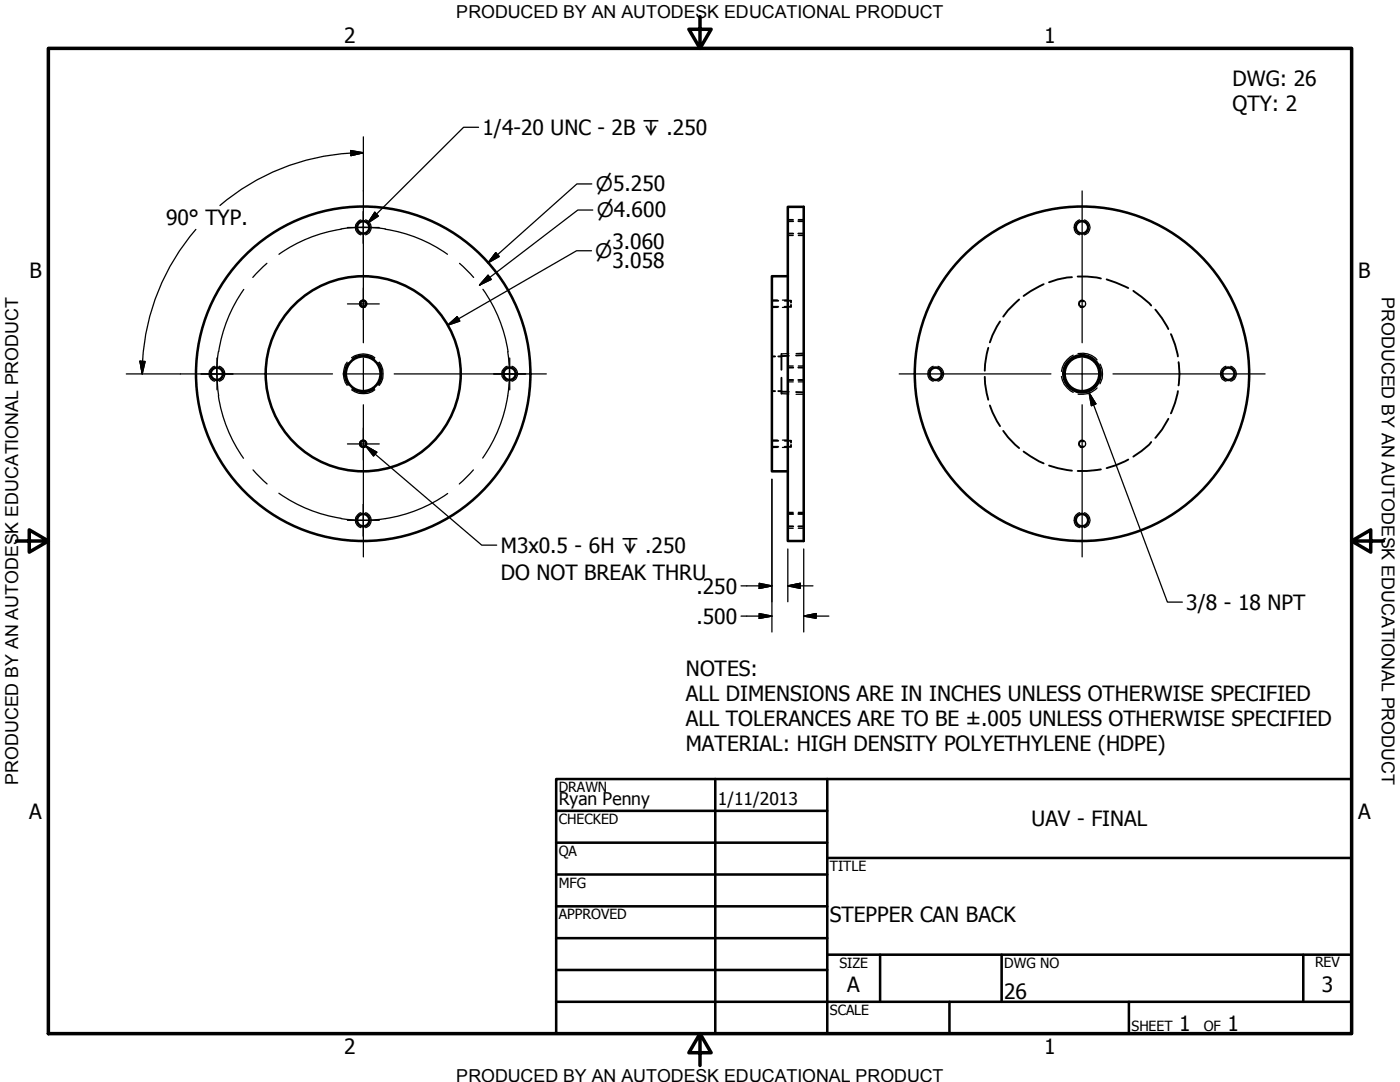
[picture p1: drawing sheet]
<svg xmlns="http://www.w3.org/2000/svg" width="279mm" height="216mm" viewBox="0 0 279 216" stroke-linecap="round" stroke-linejoin="round" font-family="sans-serif">
<!-- layer: Visible (ANSI) -->
<g fill="none" stroke="#000" stroke-width=".51">
<path d="M157.2 55.1h-3.1v38.9h3.1M157.2 41.3h3.2v66.6h-3.2z"/>
<circle cx="72.5" cy="45.4" r="1.24"/>
<circle cx="215.9" cy="45.4" r="1.24"/>
<circle cx="43.3" cy="74.6" r="1.24"/>
<circle cx="72.5" cy="74.6" r="33.4"/>
<circle cx="72.5" cy="60.6" r=".6"/>
<circle cx="72.5" cy="74.6" r="3.5"/>
<circle cx="72.5" cy="74.6" r="19.5"/>
<circle cx="101.7" cy="74.6" r="1.24"/>
<circle cx="186.7" cy="74.6" r="1.24"/>
<circle cx="215.9" cy="74.6" r="3.6"/>
<circle cx="215.9" cy="74.6" r="3.5"/>
<circle cx="215.9" cy="74.6" r="3.7"/>
<circle cx="215.9" cy="74.6" r="33.4"/>
<circle cx="245.1" cy="74.6" r="1.24"/>
<circle cx="72.5" cy="88.6" r=".6"/>
<circle cx="72.5" cy="103.8" r="1.24"/>
<circle cx="215.9" cy="103.8" r="1.24"/>
</g>
<!-- layer: Hidden (ANSI) -->
<g fill="none" stroke="#000" stroke-width=".38">
<path d="M157.2 44.1h1.1M157.2 46.6h1.1M159.3 44.1h1.1M159.3 46.6h1.1M203.4 59.8l-2.2 2.1-1 1.3M208.3 56.7l-2.6 1.4-1.4 1M213.9 55.3l-2.8 .5-1.7 .5M215.1 55.2h1.8l2.8 .4M220.9 55.8l4.3 1.7M226.2 58l1.6 1.2 1.9 1.8M69.5 72.5a3.4 3.4 0 0 0 0 4.3M69.7 72.5a3.4 3.4 0 0 0 0 4.1"/>
<path d="M70.4 71.6a3.4 3.4 0 0 1 4.3 0M70.4 77.6a3.7 3.7 0 0 0 4.3 0M70.4 71.7a3.6 3.6 0 0 1 4.2 .1M70.4 77.5a3.5 3.5 0 0 0 4.2 0M75.4 72.5a3.6 3.6 0 0 1 0 4.1M75.5 72.5a3.7 3.7 0 0 1 0 4.3M154.1 61.2h1.2M154.1 60h1.2M154.1 71.1h.6M154.1 78h.6M155.3 71.1h.7M155.3 78h.7"/>
<path d="M156 78.2h1.4M156 70.6v3.2M156 75.4v3.1M156.6 60h1.3v.4M157.2 73.3h1.1M157.2 75.8h1.1M157.4 71l-1.4 .1M157.9 60.8v.4h-1.3M158.9 78.2l1.5 .1M159.3 73.3h1.1M159.3 75.8h1.1M160.4 70.9h-1.5"/>
<path d="M196.5 75.2l.1 1.4 .6 3.2M197.2 69.4l-.6 3.2-.1 1.4M199.6 64.1l-1.5 2.8-.6 1.4M216.2 60.1l-.2-.1-.3 .1-.3 .2-.1 .3a.64 .64 0 0 0 .9 .6M230.6 61.8a18.1 18.1 0 0 1 2.6 3.9M233.7 66.7a17.1 17.1 0 0 1 1.4 4.4M235.1 78a17.1 17.1 0 0 1-1.4 4.5M235.2 72.3a14.2 14.2 0 0 1 0 4.6M154.1 89.2h1.2M154.1 87.9h1.2M156.6 87.9h1.3v.4M157.9 88.8v.4h-1.3"/>
<path d="M197.5 80.9l.6 1.3 1.5 2.8M200.2 86l1 1.2 2.2 2.2M204.3 90.1l3.1 2 .9 .4M209.4 92.9l1.7 .5 2.8 .5M216.2 88.1l-.2-.2-.3 .1-.3 .2-.1 .4a.64 .64 0 0 0 .9 .5M219.7 93.7l-2.8 .3h-1.8M225.2 91.7l-2.5 1.1-1.8 .6M229.7 88.2a15.9 15.9 0 0 1-3.5 2.9M233.2 83.6a15.7 15.7 0 0 1-2.6 3.8M157.2 102.6h1.1M157.2 105h1.1M159.3 102.6h1.1"/>
<path d="M159.3 105h1.1"/>
</g>
<!-- layer: Hidden Narrow (ANSI) -->
<g fill="none" stroke="#000" stroke-width=".25">
<path d="M72 43.9a1.57 1.57 0 0 0-1.1 1.5 1.57 1.57 0 0 0 1.1 1.5M73 43.9a1.55 1.55 0 0 1 1.1 1.5 1.55 1.55 0 0 1-1.1 1.5M154.1 59.9h1M156.1 59.9h1.1M157.2 43.8h1.1M157.2 47h1.1M159.3 43.8h1.1M159.3 47h1.1M215.5 43.9a1.57 1.57 0 0 0-1.1 1.5 1.57 1.57 0 0 0 1.1 1.5M216.4 43.9a1.55 1.55 0 0 1 1.2 1.5 1.55 1.55 0 0 1-1.2 1.5M42.8 73.1a1.57 1.57 0 0 0-1.1 1.5 1.57 1.57 0 0 0 1.1 1.5M43.8 73.1a1.55 1.55 0 0 1 1.1 1.5 1.55 1.55 0 0 1-1.1 1.5"/>
<path d="M69.3 72.3a3.9 3.9 0 0 0 0 4.6M70.2 71.4a3.9 3.9 0 0 1 4.6 0M70.2 77.8a3.9 3.9 0 0 0 4.6 0M72.9 60a.75 .75 0 0 0-1.1 .6 .75 .75 0 0 0 1.1 .7M75.7 72.3a3.9 3.9 0 0 1 0 4.6M101.2 73.1a1.57 1.57 0 0 0-1.1 1.5 1.57 1.57 0 0 0 1.1 1.5M102.2 73.1a1.55 1.55 0 0 1 1.1 1.5 1.55 1.55 0 0 1-1.1 1.5M154.1 61.3h1M156 78.5l1.4 .1M156.1 61.3h1.1M157.2 73h1.1M157.2 76.2h1.1"/>
<path d="M157.4 70.5l-1.4 .1M158.9 78.7h1.5M159.3 73h1.1M159.3 76.2h1.1M160.4 70.5h-1.5M186.2 73.1a1.57 1.57 0 0 0-1 1.5 1.57 1.57 0 0 0 1 1.5M187.2 73.1a1.55 1.55 0 0 1 1.1 1.5 1.55 1.55 0 0 1-1.1 1.5M211.8 75.1a4.1 4.1 0 0 0 2.4 3.2M214.2 70.9a4.3 4.3 0 0 0-2.4 3.2M215.1 70.5a4 4 0 0 1 3.8 1.3M215.6 60a.73 .73 0 0 1 1.1 .6 .73 .73 0 0 1-1.1 .7M218.9 77.4a4.1 4.1 0 0 1-3.8 1.2"/>
<path d="M219.5 72.6a4.1 4.1 0 0 1 0 4M244.7 73.1a1.57 1.57 0 0 0-1.1 1.5 1.57 1.57 0 0 0 1.1 1.5M245.6 73.1a1.55 1.55 0 0 1 1.2 1.5 1.55 1.55 0 0 1-1.2 1.5M72.9 87.9a.75 .75 0 0 0-1.1 .7 .75 .75 0 0 0 1.1 .6M154.1 89.3h1M154.1 87.8h1M156.1 89.3h1.1M156.1 87.8h1.1M215.6 87.9a.73 .73 0 0 1 1.1 .7 .73 .73 0 0 1-1.1 .6M72 102.3a1.57 1.57 0 0 0-1.1 1.5 1.57 1.57 0 0 0 1.1 1.5M73 102.3a1.55 1.55 0 0 1 1.1 1.5 1.55 1.55 0 0 1-1.1 1.5M157.2 102.2h1.1"/>
<path d="M157.2 105.4h1.1M159.3 102.2h1.1M159.3 105.4h1.1M215.5 102.3a1.57 1.57 0 0 0-1.1 1.5 1.57 1.57 0 0 0 1.1 1.5M216.4 102.3a1.55 1.55 0 0 1 1.2 1.5 1.55 1.55 0 0 1-1.2 1.5"/>
</g>
<!-- layer: Border (ANSI) -->
<path d="M9.7 9.7h260v196.5h-260zM139.7 3.3v6.4l-2.2-3.9h4.4l-2.2 3.9M3.3 107.9h6.4l-3.9-2.2v4.5l3.9-2.3M269.7 107.9l3.9 2.3v-4.5l-3.9 2.2h6.4M139.7 206.2l2.2 3.9h-4.4l2.2-3.9v6.4" fill="none" stroke="#000" stroke-width=".7"/>
<!-- layer: Title (ANSI) -->
<g fill="none" stroke="#000" stroke-width=".51">
<path d="M111 155.4h158.7v50.8h-158.7zM142.7 155.4v50.8M165.1 155.4v50.8M111 161.8h54.1M111 168.1h54.1M111 174.5h54.1M165.1 171.2h104.6M111 180.8h54.1M111 187.2h54.1M111 193.5h54.1M111 199.9h158.7M165.1 190.5h104.6"/>
<path d="M175.6 190.5v9.4M189.5 199.9v6.3M199.9 190.5v9.4M225.3 199.9v6.3M260.1 190.5v9.4"/>
</g>
<!-- layer: Center Mark (ANSI) -->
<g fill="none" stroke="#000" stroke-width=".25">
<path d="M72.5 38.1v30.3M216 38.1v30.3M69.3 45.4h6.4M72.5 57.5v6.3M72.5 42.2v6.4M36 74.6h30.4M40.1 74.6h6.4M43.3 71.4v6.4M69.3 60.6h6.4M69.3 74.6h6.4M72.5 71.4v6.4M78.7 74.6h30.3"/>
<path d="M98.6 74.6h6.3M101.7 71.4v6.4M179.5 74.6h30.2M212.8 74.6h6.3M216 71.4v6.4M222.1 74.6h30.4M69.3 88.6h6.4M72.5 85.4v6.4M72.5 80.8v30.3M216 80.8v30.3M69.3 103.8h6.4M72.5 100.6v6.4"/>
</g>
<!-- layer: Centerline (ANSI) -->
<g fill="none" stroke="#000" stroke-width=".25">
<path d="M48.6 57.8a29.2 29.2 0 0 0-5 12.4M53.3 52.5l-2.9 2.9M68.1 45.7l4.4-.4 4.4 .4M68.1 45.7a29.2 29.2 0 0 0-12.4 5M76.9 45.7a29.2 29.2 0 0 1 12.4 5M91.7 52.5l2.8 2.9M96.4 57.7a29.2 29.2 0 0 1 5 12.5M43.3 74.6l.3 4.4M43.6 79a29.2 29.2 0 0 0 5 12.4M43.6 70.2l-.4 4.4M101.3 70.2a29.2 29.2 0 0 1-5 21.2M50.5 93.8l2.8 2.8"/>
<path d="M55.7 98.4a29.2 29.2 0 0 0 12.4 5M89.3 98.5a29.2 29.2 0 0 1-21.2 5M94.5 93.8l-2.8 2.8"/>
</g>
<!-- layer: Dimension (ANSI) -->
<g fill="none" stroke="#000" stroke-width=".25">
<path d="M70 30l2.5 .5-2.5 .6zM72.5 30.5a44.1 44.1 0 0 0-28.6 10.5M72.5 27.3v10.8M118.1 36.7h-3l-17.7 15.8M39.1 45.8a44.1 44.1 0 0 0-10.7 28.8M97.4 54.9l.6 .9-2.3 1.1zM98.9 50.4l.7 .8-2.2 1.3zM118 50h-2.9l-25.8 14.9M118.3 41.9h-3l-19.6 15M25.2 74.6h10.8M27.9 72.1h1.1l-.6 2.5zM89.3 64.9l1.9-1.7 .6 .9z"/>
<path d="M154.1 95.6v30.5M147.9 116.9h6.2M151.5 116.4l2.6 .5-2.6 .5zM157.2 116.9l2.5-.5v1zM157.2 116.9h5M157.2 109.5v10.6M160.4 109.5v16.6M147.9 122.9h6.2M151.5 122.4l2.6 .5-2.6 .5zM160.4 122.9l2.5-.5v1zM160.4 122.9h5"/>
</g>
<g fill="#000" stroke="#000" stroke-width=".25">
<path d="M70 31.1l2.5-.6zM70 30l2.5 .5-2.5 .6zM97.4 54.9l-1.7 2zM97.4 54.9l.6 .9-2.3 1.1zM98.9 50.4l-1.5 2.1zM98.9 50.4l.7 .8-2.2 1.3zM27.9 72.1l.5 2.5zM27.9 72.1h1.1l-.6 2.5zM89.3 64.9l1.9-1.7zM89.3 64.9l1.9-1.7 .6 .9zM151.5 117.4l2.6-.5zM151.5 116.4l2.6 .5-2.6 .5z"/>
<path d="M157.2 116.9l2.5-.5zM157.2 116.9l2.5-.5v1zM151.5 123.4l2.6-.5zM151.5 122.4l2.6 .5-2.6 .5zM160.4 122.9l2.5-.5zM160.4 122.9l2.5-.5v1z"/>
</g>
<!-- layer: Symbol (ANSI) -->
<path d="M95.5 25.4h-3l-19.1 19.1M74.8 42.4l.7 .7-2.1 1.4zM217.4 78.4l1.3 2.2-.9 .4zM217.4 78.4l15.6 41.7h3M73 89l2.2 1.2-.7 .8zM73 89l23.1 19.8h3" fill="none" stroke="#000" stroke-width=".25"/>
<path d="M74.8 42.4l-1.4 2.1zM74.8 42.4l.7 .7-2.1 1.4zM73 89l2.2 1.2zM73 89l2.2 1.2-.7 .8zM217.4 78.4l1.3 2.2zM217.4 78.4l1.3 2.2-.9 .4z" fill="#000" stroke="#000" stroke-width=".25"/>
<g font-size="4.2">
<text x="68.7" y="8.6">2</text>
<text x="208.4" y="8.6">1</text>
<text x="246" y="17.1">DWG: 26</text>
<text x="246" y="22.2">QTY: 2</text>
<text x="96.3" y="26.9">1/4-20 UNC - 2B ↧ .250</text>
<text x="33.1" y="44.9">90° TYP.</text>
<text x="122.2" y="49.6">3.060</text>
<text x="122.2" y="53.5">3.058</text>
<text x="5.9" y="55.5">B</text>
<text x="271.1" y="55.5">B</text>
<text x="99.9" y="110.3">M3x0.5 - 6H ↧ .250</text>
<text x="99.9" y="115.6">DO NOT BREAK THRU</text>
<text x="139" y="118.4">.250</text>
<text x="139" y="124.5">.500</text>
<text x="236.7" y="121.7">3/8 - 18 NPT</text>
<text x="136.9" y="134.8">NOTES:</text>
<text x="136.9" y="139.8">ALL DIMENSIONS ARE IN INCHES UNLESS OTHERWISE SPECIFIED</text>
<text x="136.9" y="144.8">ALL TOLERANCES ARE TO BE ±.005 UNLESS OTHERWISE SPECIFIED</text>
<text x="136.9" y="149.9">MATERIAL: HIGH DENSITY POLYETHYLENE (HDPE)</text>
<text x="5.8" y="163.4">A</text>
<text x="205.9" y="164.8">UAV - FINAL</text>
<text x="271" y="163.4">A</text>
<text x="165.6" y="183.9">STEPPER CAN BACK</text>
<text x="169.1" y="198">A</text>
<text x="263.8" y="198">3</text>
<text x="200.4" y="199.3">26</text>
<text x="235.3" y="205.7">1</text>
<text x="245" y="205.7">1</text>
<text x="68.7" y="210.3">2</text>
<text x="208.4" y="210.3">1</text>
</g>
<g font-size="4">
<text x="118.9" y="38.2">⌀5.250</text>
<text x="119.1" y="43.4">⌀4.600</text>
<text x="118.8" y="51.5">⌀</text>
</g>
<g font-size="3.6">
<text x="91.1" y="3.6">PRODUCED BY AN AUTODESK EDUCATIONAL PRODUCT</text>
<text x="275.8" y="59.3" transform="rotate(90 275.8 59.3)">PRODUCED BY AN AUTODESK EDUCATIONAL PRODUCT</text>
<text x="3.6" y="156.6" transform="rotate(-90 3.6 156.6)">PRODUCED BY AN AUTODESK EDUCATIONAL PRODUCT</text>
<text x="91.1" y="215.9">PRODUCED BY AN AUTODESK EDUCATIONAL PRODUCT</text>
</g>
<g font-size="3.5">
<text x="111.5" y="160.6">Ryan Penny</text>
<text x="143.3" y="160.7">1/11/2013</text>
</g>
<g font-size="2.8">
<text x="111.5" y="158">DRAWN</text>
<text x="111.5" y="164.4">CHECKED</text>
<text x="111.5" y="170.8">QA</text>
<text x="165.6" y="173.7">TITLE</text>
<text x="111.5" y="177.1">MFG</text>
<text x="111.5" y="183.5">APPROVED</text>
<text x="167.5" y="193.1">SIZE</text>
<text x="200.4" y="193.1">DWG NO</text>
<text x="262.4" y="193">REV</text>
<text x="165.6" y="202.5">SCALE</text>
<text x="225.8" y="205.7">SHEET</text>
<text x="240.2" y="205.7">OF</text>
</g>
</svg>
